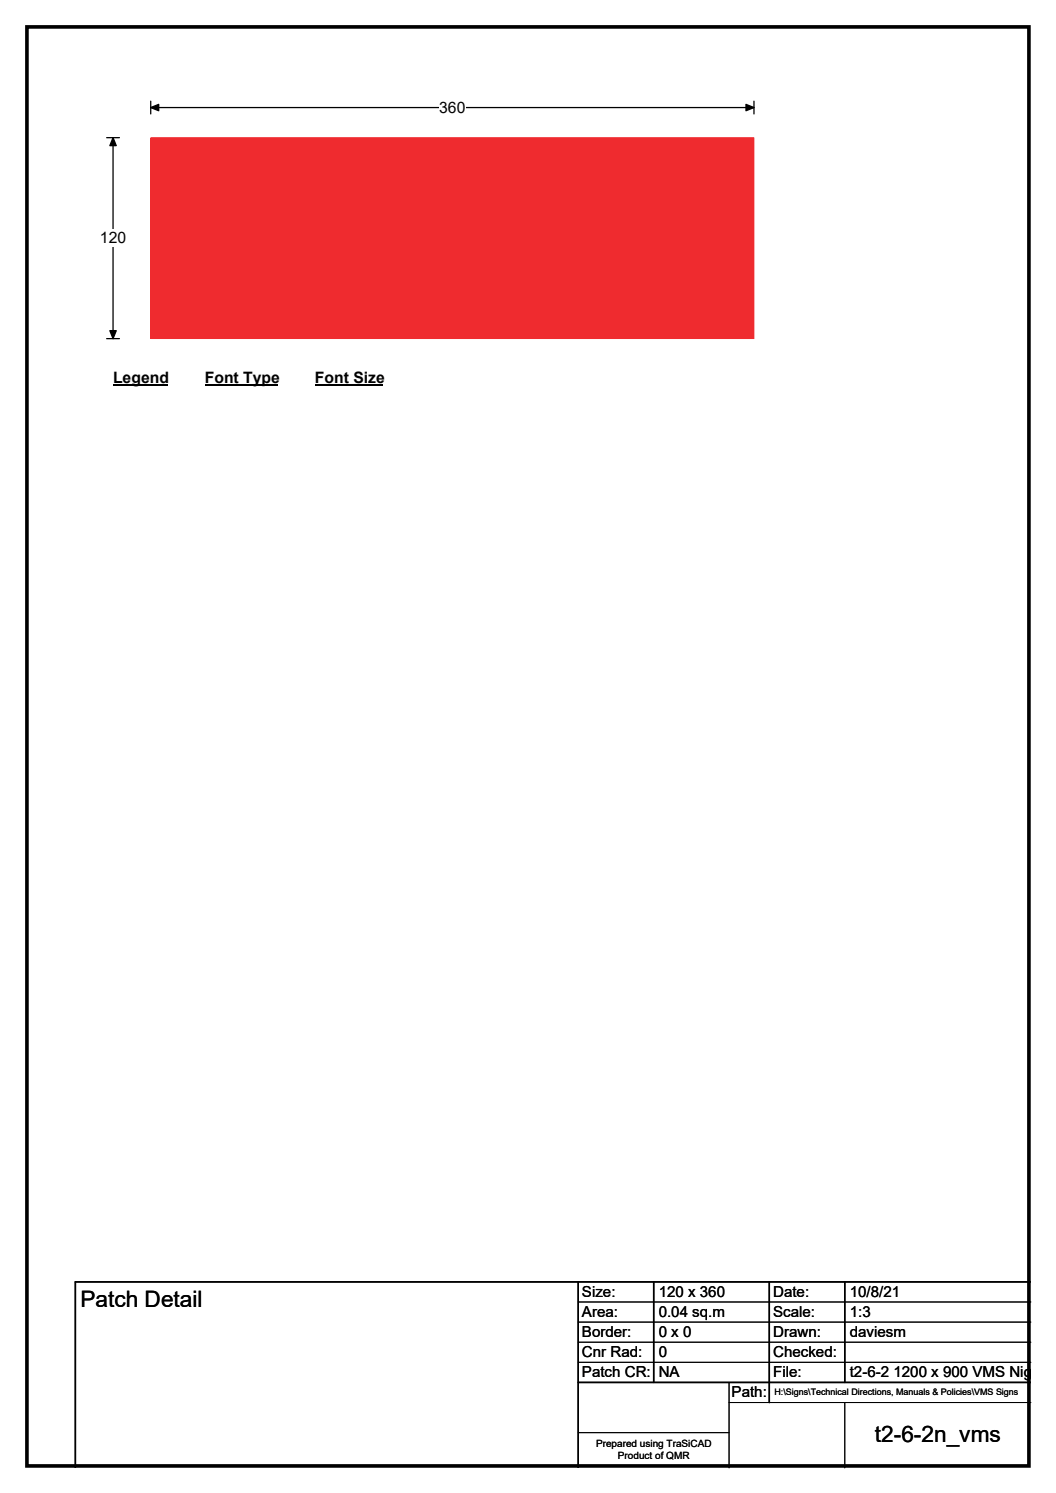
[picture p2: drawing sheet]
<svg xmlns="http://www.w3.org/2000/svg" width="210mm" height="297mm" viewBox="0 0 210 297" stroke-linecap="round" stroke-linejoin="round" font-family="sans-serif">
<path d="M5.4 5.4h199.2v286.3h-199.2z" fill="none" stroke="#000" stroke-width=".72"/>
<path d="M30 21.4h119.9M30 20.1v2.6M149.9 20.1v2.6" fill="none" stroke="#000" stroke-width=".25"/>
<path d="M30 21.4l1.6-.6v1.2zM148.3 20.8l1.6 .6-1.6 .6z" fill="#000" stroke="#000" stroke-width=".25"/>
<path d="M87.3 19.7h5.2v3.5h-5.2z" fill="#fff"/>
<path d="M21.2 27.4h2.5M22.5 27.4v40M21.2 67.4h2.5" fill="none" stroke="#000" stroke-width=".25"/>
<path d="M22.5 27.4l.6 1.6h-1.3zM21.8 65.8h1.3l-.6 1.6z" fill="#000" stroke="#000" stroke-width=".25"/>
<g fill="#fff">
<path d="M19.9 45.6h5.2v3.5h-5.2z"/>
<path d="M22.5 73.4h10.7v3.5h-10.7z"/>
</g>
<path d="M22.5 76.7h10.7" fill="none" stroke="#000" stroke-width=".32"/>
<path d="M40.7 73.4h14.4v3.5h-14.4z" fill="#fff"/>
<path d="M40.7 76.7h14.4" fill="none" stroke="#000" stroke-width=".32"/>
<path d="M62.6 73.4h13.5v3.5h-13.5z" fill="#fff"/>
<path d="M62.6 76.7h13.5" fill="none" stroke="#000" stroke-width=".32"/>
<path d="M30 27.4h119.9v40h-119.9z" fill="#ef2b2f"/>
<path d="M30 27.4h119.9v40h-119.9z" fill="none" stroke="#ef2b2f" stroke-width=".2"/>
<path d="M115 255v37M130 255v20M153 255v24M168 255v20M205 255h-190v37M115 275h90" fill="none" stroke="#000" stroke-width=".3"/>
<path d="M115 259h90M115 263h90M115 267h90M115 271h90M145 279h60M145 275v17M168 279v13M115 285h30" fill="none" stroke="#000" stroke-width=".2"/>
<g font-size="4.5">
<text x="16" y="260.1">Patch Detail</text>
<text x="174" y="286.9">t2-6-2n_vms</text>
</g>
<g font-size="3.1">
<text x="87.3" y="22.5">360</text>
<text x="19.9" y="48.4">120</text>
<text x="22.5" y="76.2">Legend</text>
<text x="40.7" y="76.2">Font Type</text>
<text x="62.6" y="76.2">Font Size</text>
</g>
<g font-size="3">
<text x="115.7" y="258">Size:</text>
<text x="131" y="258">120 x 360</text>
<text x="153.7" y="258">Date:</text>
<text x="169" y="258">10/8/21</text>
<text x="115.7" y="262">Area:</text>
<text x="131" y="262">0.04 sq.m</text>
<text x="153.7" y="262">Scale:</text>
<text x="169" y="262">1:3</text>
<text x="115.7" y="266">Border:</text>
<text x="115.7" y="270">Cnr Rad:</text>
<text x="131" y="266">0 x 0</text>
<text x="131" y="270">0</text>
<text x="153.7" y="266">Drawn:</text>
<text x="153.7" y="270">Checked:</text>
<text x="169" y="266">daviesm</text>
<text x="115.7" y="274">Patch CR:</text>
<text x="131" y="274">NA</text>
<text x="153.7" y="274">File:</text>
<text x="169" y="274">t2-6-2 1200 x 900 VMS Nig</text>
<text x="145.5" y="278">Path:</text>
</g>
<g font-size="2">
<text x="118.5" y="287.8">Prepared using TraSiCAD</text>
<text x="122.9" y="290.2">Product of QMR</text>
</g>
<text font-size="1.8" x="154" y="277.5">H:\Signs\Technical Directions, Manuals &amp; Policies\VMS Signs</text>
</svg>
